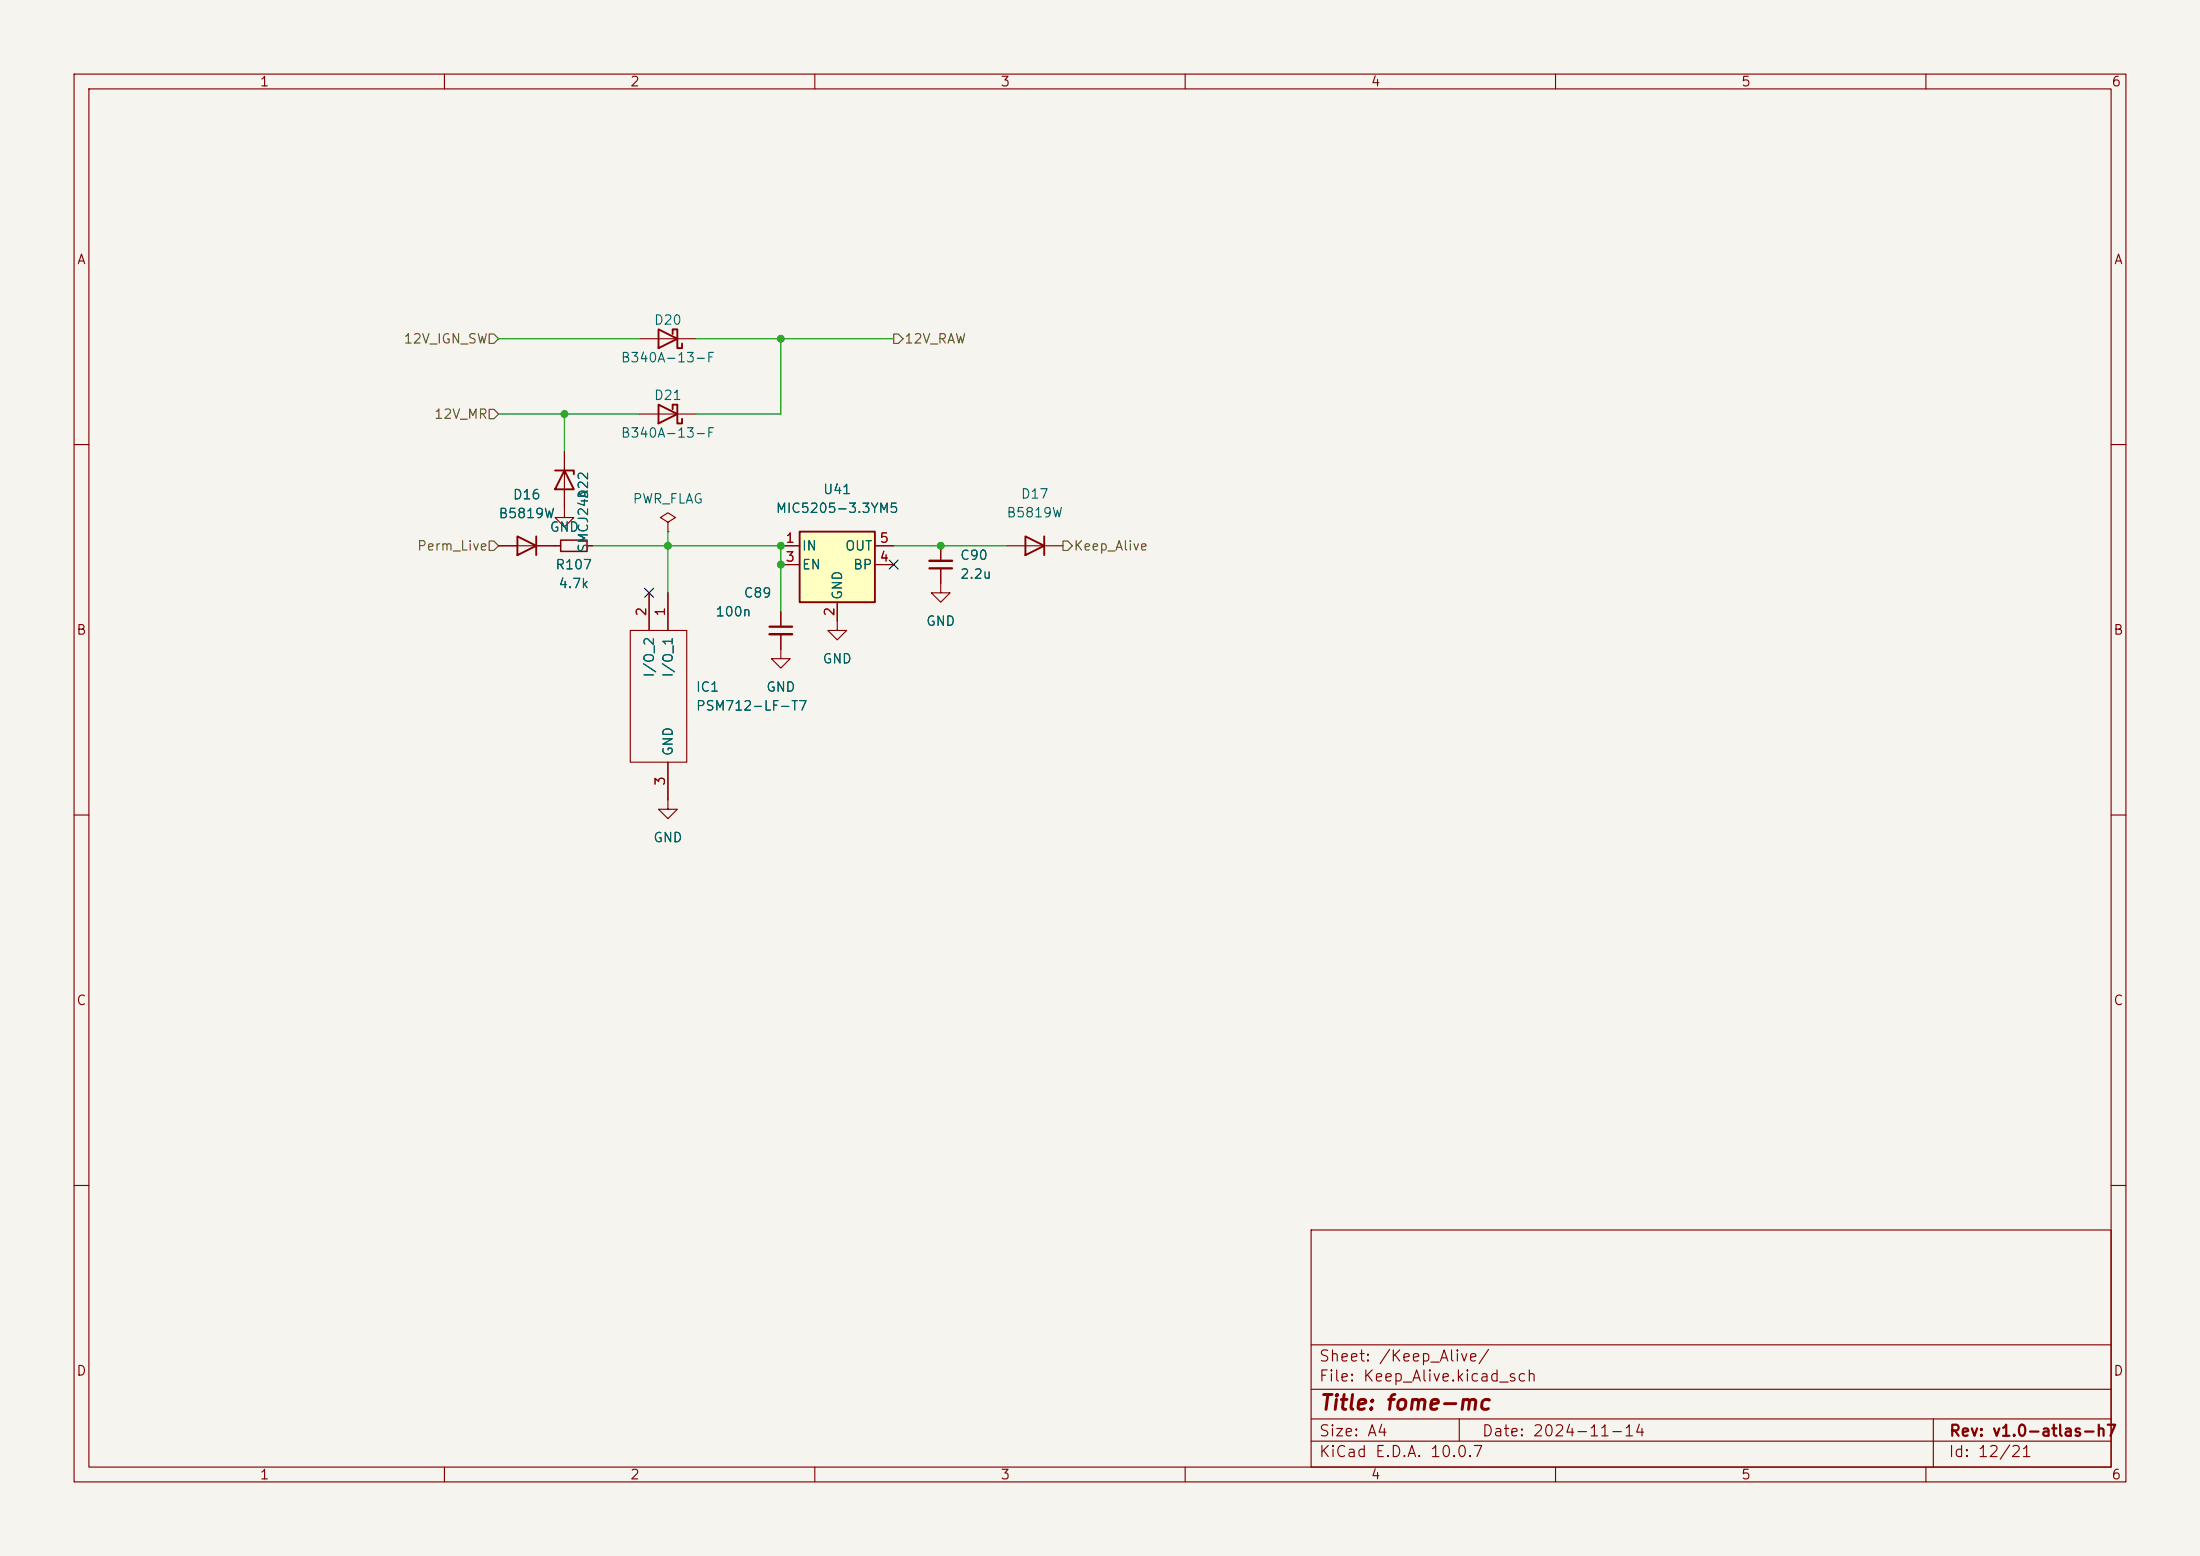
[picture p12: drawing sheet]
<svg xmlns="http://www.w3.org/2000/svg" width="297mm" height="210mm" viewBox="0 0 297 210" stroke-linecap="round" stroke-linejoin="round" font-family="sans-serif">
<path d="M0 0h297v210h-297z" fill="#f5f4ef" stroke="#f5f4ef" stroke-width=".14"/>
<g fill="none" stroke="#840000" stroke-width=".15">
<path d="M10 10h277v190h-277zM12 12h273v186h-273zM60 10v2M110 10v2M160 10v2M210 10v2M260 10v2M10 60h2M285 60h2M10 110h2M285 110h2M10 160h2"/>
<path d="M177 166h108v32h-108zM285 160h2M60 198v2M110 198v2M160 198v2M177 194.5h108M177 191.5h108M177 187.5h108M177 181.5h108M197 191.5v3M210 198v2M260 198v2"/>
<path d="M261 191.5v6.5"/>
</g>
<path d="M107.9 71.8h10.2v9.5h-10.2z" fill="#ffffc2"/>
<path d="M88.9 54.6l2.5 1.3-2.5 1.3zM88.9 44.5l2.5 1.2-2.5 1.3zM90.8 55.2v-.6h.6v2.6h.7v-.7M90.8 45.1v-.6h.6v2.5h.7v-.6M69.8 72.4l2.6 1.3-2.6 1.2zM72.4 72.4v2.5M74.9 63.5h2.6v.5M76.2 63.5l1.3 2.5h-2.6zM107.9 71.8h10.2v9.5h-10.2zM138.4 72.4l2.6 1.3-2.6 1.2zM141 72.4v2.5" fill="none" stroke="#840000" stroke-width=".25"/>
<g fill="none" stroke="#840000" stroke-width=".15">
<path d="M86.4 55.9h7.6M86.4 45.7h7.6M67.3 73.7h8.4M76.2 61v8.9h1.3l-1.3 1.2-1.3-1.2h1.3M79.2 73.7h.8M90.2 70.5l1-.6-1-.7-1 .7 1 .6v1.3M90.2 71.8h.1M105.4 73.7h2.5M105.4 76.2h2.5M118.1 73.7h2.5M118.1 76.2h2.5M127 76.7v3.3h1.3l-1.3 1.3-1.3-1.3h1.3"/>
<path d="M127 73.7v2M135.9 73.7h7.6M85.1 85.1h7.6v17.8h-7.6zM87.6 80v5.1M90.2 80v5.1M105.4 85.6v3.3h1.3l-1.3 1.3-1.3-1.3h1.3M105.4 82.6v2M113 81.3v3.8h1.3l-1.3 1.3-1.2-1.3h1.2M90.2 102.9v6.3h1.2l-1.2 1.3-1.3-1.3h1.3"/>
</g>
<path d="M75.7 72.9h3.5v1.5h-3.5z" fill="none" stroke="#840000" stroke-width=".2"/>
<path d="M125.5 76.7h3M103.9 84.6h3" fill="none" stroke="#840000" stroke-width=".3"/>
<path d="M125.5 75.7h3M103.9 85.6h3" fill="none" stroke="#840000" stroke-width=".33"/>
<path d="M66 45.1h.7l.6 .6-.6 .7h-.7zM66 55.2h.7l.6 .7-.6 .6h-.7zM120.6 45.1h.7l.6 .6-.6 .7h-.7zM66 73h.7l.6 .7-.6 .6h-.7zM143.5 73h.6l.7 .7-.7 .6h-.6z" fill="none" stroke="#725600" stroke-width=".15"/>
<path d="M67.3 45.7h19.1M67.3 55.9h19.1M76.2 55.9v5.1M94 45.7h26.6M105.4 45.7v10.2h-11.4M80 73.7h25.4v8.9M90.2 71.8v8.2M120.6 73.7h15.3" fill="none" stroke="#009600" stroke-width=".15"/>
<path d="M87 79.4l1.2 1.2M88.2 79.4l-1.2 1.2M120 75.6l1.3 1.2M121.3 75.6l-1.3 1.2" fill="none" stroke="#000084" stroke-width=".15"/>
<g fill="#009600" stroke="#009600" stroke-width=".14">
<circle cx="105.4" cy="76.2" r=".46"/>
<circle cx="90.2" cy="73.7" r=".46"/>
<circle cx="76.2" cy="55.9" r=".46"/>
<circle cx="127" cy="73.7" r=".46"/>
<circle cx="105.4" cy="73.7" r=".46"/>
<circle cx="105.4" cy="45.7" r=".46"/>
</g>
<text font-size="2" fill="#840000" x="178" y="190.8">Title: fome-mc</text>
<g font-size="1.5" fill="#840000">
<text x="178" y="184.1">Sheet: /Keep_Alive/</text>
<text x="178" y="186.8">File: Keep_Alive.kicad_sch</text>
<text x="178" y="197">KiCad E.D.A. 10.0.7</text>
<text x="178" y="194.2">Size: A4</text>
<text x="200" y="194.2">Date: 2024-11-14</text>
<text x="263" y="197">Id: 12/21</text>
<text x="263" y="194.2">Rev: v1.0-atlas-h7</text>
</g>
<g font-size="1.3" fill="#840000">
<text x="35" y="12">1</text>
<text x="85" y="12">2</text>
<text x="135" y="12">3</text>
<text x="185" y="12">4</text>
<text x="235" y="12">5</text>
<text x="285" y="12">6</text>
<text x="10.3" y="36">A</text>
<text x="285.3" y="36">A</text>
<text x="10.2" y="86">B</text>
<text x="285.2" y="86">B</text>
<text x="10.2" y="136">C</text>
<text x="285.2" y="136">C</text>
<text x="10.2" y="186">D</text>
<text x="285.2" y="186">D</text>
<text x="35" y="200">1</text>
<text x="85" y="200">2</text>
<text x="135" y="200">3</text>
<text x="185" y="200">4</text>
<text x="235" y="200">5</text>
<text x="285" y="200">6</text>
</g>
<g font-size="1.3" fill="#725600">
<text x="54.4" y="46.7">12V_IGN_SW</text>
<text x="122" y="46.7">12V_RAW</text>
<text x="58.5" y="56.8">12V_MR</text>
<text x="56.2" y="74.6">Perm_Live</text>
<text x="144.9" y="74.6">Keep_Alive</text>
</g>
<g font-size="1.3" fill="#006464">
<text x="88.2" y="44.1">D20</text>
<text x="83.7" y="49.2">B340A-13-F</text>
<text x="83.7" y="59.4">B340A-13-F</text>
<text x="88.2" y="54.3">D21</text>
<text x="67.2" y="70.3">B5819W</text>
<text x="69.1" y="67.7">D16</text>
<text x="79.7" y="67.4" transform="rotate(-90 79.7 67.4)">D22</text>
<text x="85.3" y="68.3">PWR_FLAG</text>
<text x="104.6" y="69.5">MIC5205-3.3YM5</text>
<text x="111" y="67">U41</text>
<text x="135.8" y="70.2">B5819W</text>
<text x="137.7" y="67.6">D17</text>
<text x="74.1" y="72.1">GND</text>
<text x="74.9" y="77.2">R107</text>
<text x="79.7" y="74.7" transform="rotate(-90 79.7 74.7)">SMCJ24A</text>
<text x="108.2" y="74.6">IN</text>
<text x="108.2" y="77.2">EN</text>
<text x="114" y="74.6">OUT</text>
<text x="115.1" y="77.2">BP</text>
<text x="129.5" y="75.9">C90</text>
<text x="75.3" y="79.7">4.7k</text>
<text x="96.5" y="83.5">100n</text>
<text x="100.3" y="81">C89</text>
<text x="114" y="81.1" transform="rotate(-90 114 81.1)">GND</text>
<text x="129.5" y="78.4">2.2u</text>
<text x="111" y="89.9">GND</text>
<text x="124.9" y="84.8">GND</text>
<text x="88.6" y="91.5" transform="rotate(-90 88.6 91.5)">I/O_2</text>
<text x="91.1" y="91.5" transform="rotate(-90 91.1 91.5)">I/O_1</text>
<text x="93.9" y="93.7">IC1</text>
<text x="103.3" y="93.7">GND</text>
<text x="93.9" y="96.2">PSM712-LF-T7</text>
<text x="91.1" y="102.1" transform="rotate(-90 91.1 102.1)">GND</text>
<text x="88.1" y="114">GND</text>
</g>
<g font-size="1.3" fill="#a90000">
<text x="105.9" y="73.6">1</text>
<text x="105.9" y="76.1">3</text>
<text x="118.6" y="76.1">4</text>
<text x="118.6" y="73.6">5</text>
<text x="87.5" y="83.3" transform="rotate(-90 87.5 83.3)">2</text>
<text x="90.1" y="83.3" transform="rotate(-90 90.1 83.3)">1</text>
<text x="112.9" y="83.3" transform="rotate(-90 112.9 83.3)">2</text>
<text x="90.1" y="106.1" transform="rotate(-90 90.1 106.1)">3</text>
</g>
</svg>
